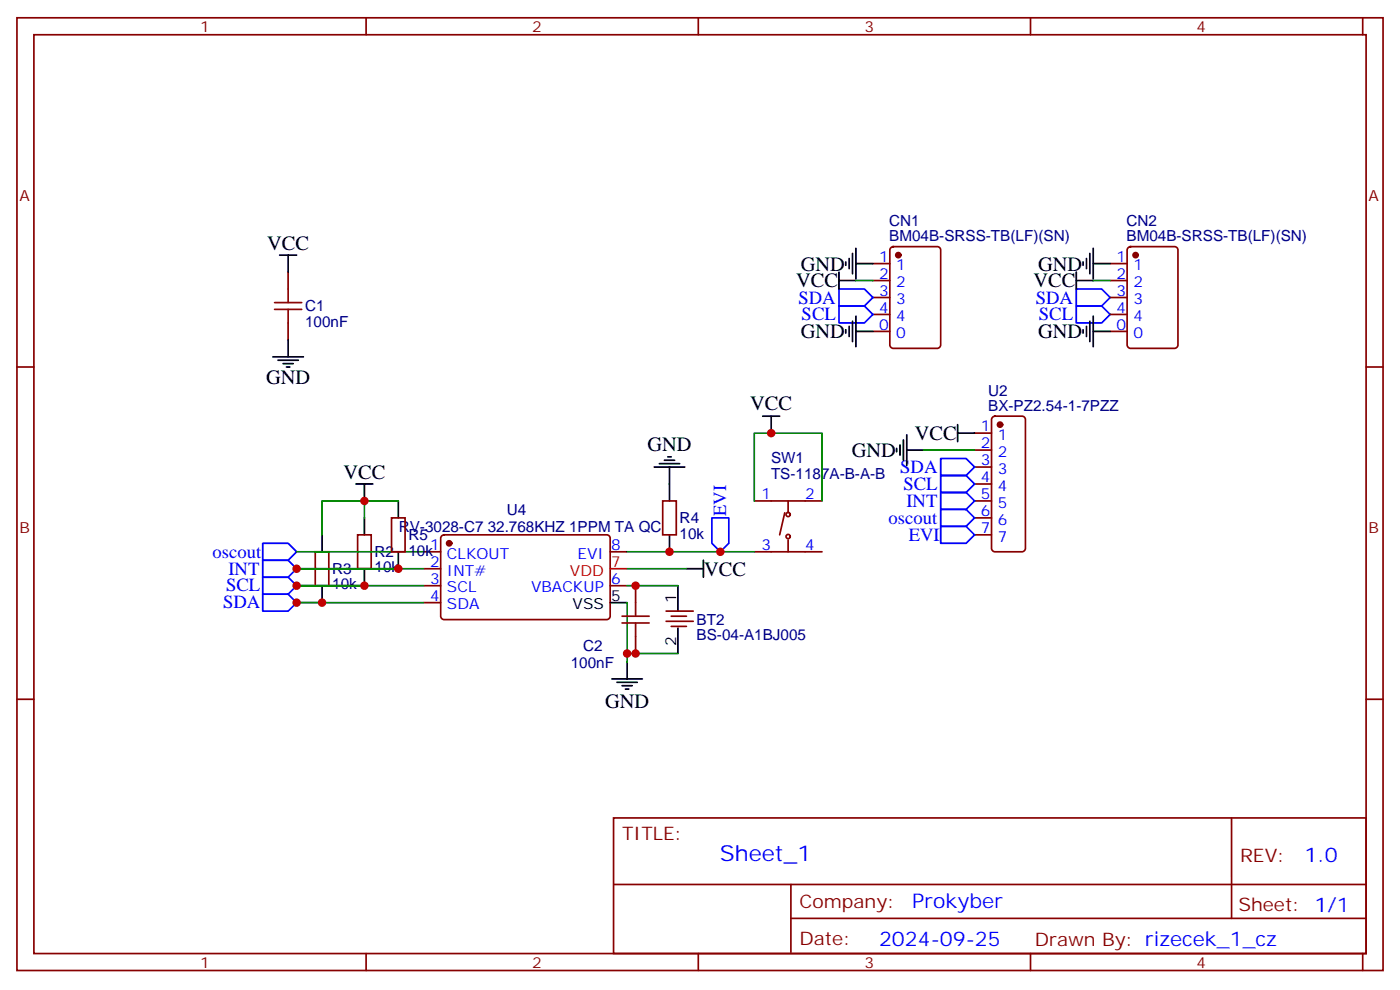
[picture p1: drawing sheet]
<svg xmlns="http://www.w3.org/2000/svg" width="291mm" height="206mm" viewBox="0 0 291 206" stroke-linecap="round" stroke-linejoin="round" font-family="sans-serif">
<g fill="none" stroke="#870000" stroke-width=".35">
<path d="M3.5 3.7h284.4v198.3h-284.4zM7.1 7.2h277.2v191.2h-277.2zM76.2 3.7v3.5M145.3 3.7v3.5M214.5 3.7v3.5M283.6 3.7v3.5M60 56.6v3.5M181.7 54.9h3.5M181.7 58.4h3.5M185.4 51.5l.5-.2h9.2a.71 .71 0 0 1 .7 .7v19.8a.76 .76 0 0 1-.7 .7h-9.2a.76 .76 0 0 1-.7-.7v-19.8zM231.1 54.9h3.5M231.1 58.4h3.5"/>
<path d="M234.8 51.5l.5-.2h9.2a.71 .71 0 0 1 .7 .7v19.8a.76 .76 0 0 1-.7 .7h-9.2a.76 .76 0 0 1-.7-.7v-19.8zM3.5 76.4h3.6M60 67.2v3.5M181.7 61.9h3.5M181.7 65.4h3.5M181.7 69h3.5M231.1 61.9h3.5M231.1 65.4h3.5M231.1 69h3.5M284.3 76.4h3.6M202.8 90.1h3.6M202.8 93.7h3.6"/>
<path d="M202.8 97.2h3.6M206.6 86.8l.5-.2h5.6a.71 .71 0 0 1 .7 .7v26.8a.76 .76 0 0 1-.7 .7h-5.6a.76 .76 0 0 1-.7-.7v-26.8zM65.6 114.8h2.8v7.1h-2.8zM74.4 111.3h2.9v7.1h-2.9zM81.5 107.8h2.8v7h-2.8zM88.2 114.8h3.5M88.2 118.4h3.5M92 111.5l.4-.2h33.9a.71 .71 0 0 1 .7 .7v16.2a.76 .76 0 0 1-.7 .7h-33.9a.76 .76 0 0 1-.7-.7v-16.2zM127 114.8h3.5M137.9 104.2h2.9v7.1h-2.9zM157 104.2h14.1M157 114.8h14.1"/>
<path d="M163.3 106.7l-1 4.6M164 104.2v2.5M164 112.4v2.4M202.8 100.7h3.6M202.8 104.2h3.6M202.8 107.8h3.6M202.8 111.3h3.6M88.2 121.9h3.5M88.2 125.4h3.5M127 121.9h3.5M132.3 121.9v3.5M132.3 132.5v3.5"/>
<path d="M138.6 129.3h5.7M138.6 127.2h5.7M139.7 130.4h3.2M139.7 128.2h3.2M3.5 145.5h3.6M284.3 145.5h3.6M127.7 170.2h156.6v28.2h-156.6zM256.3 170.2v20.9M76.2 198.4v3.6M127.7 184.1h156.5M145.3 198.4v3.6M164.6 191.1h119.6"/>
<path d="M164.6 184.1v14.1M214.5 198.4v3.6M283.6 198.4v3.6"/>
<circle cx="164" cy="111.7" r=".44"/>
<circle cx="164" cy="107.1" r=".44"/>
</g>
<g fill="none" stroke="#000" stroke-width=".35">
<path d="M58.2 53.1h3.5M60 53.1v3.5M174.6 58.4h3.6M174.6 56.6v3.5M176 54.5v.7M176.7 53.8v2.1M177.4 52.7v4.3M178.2 51.7v6.3M178.2 54.9h3.5M224 58.4h3.5M224 56.6v3.5M225.4 54.5v.7"/>
<path d="M226.1 53.8v2.1M226.8 52.7v4.3M227.5 51.7v6.3M227.5 54.9h3.6M56.8 74.3h6.3M57.9 75h4.2M58.9 75.7h2.1M59.6 76.4h.7M60 70.7v3.6M176 68.6v.7M176.7 67.9v2.1M177.4 66.9v4.2"/>
<path d="M178.2 69h3.5M178.2 65.8v6.3M225.4 68.6v.7M226.1 67.9v2.1M226.8 66.9v4.2M227.5 69h3.6M227.5 65.8v6.3M136.2 97.2h6.3M137.2 96.5h4.3M138.3 95.8h2.1M139 95.1h.7M139.3 97.2v7"/>
<path d="M158.7 86.6h3.6M160.5 86.6v3.5M186.6 93.3v.7M187.3 92.6v2.1M188 91.5v4.3M188.7 93.7h3.6M188.7 90.5v6.3M199.3 90.1h3.5M199.3 88.4v3.5M67 111.3v3.5M74.1 100.7h3.5M75.8 100.7v3.5"/>
<path d="M75.8 107.8v3.5M75.8 118.4v3.5M82.9 104.2v3.6M82.9 114.8v3.6M139.3 111.3v3.5M142.9 118.4h3.5M146.4 116.6v3.5M67 121.9v3.5M127 125.4h3.5M130.5 137.8v3.5M141.1 121.9v5.3M141.1 130.7v5.3"/>
<path d="M127.4 141.3h6.3M128.4 142h4.2M129.5 142.7h2.1M130.2 143.4h.7"/>
</g>
<path d="M57.1 63h5.7M57.1 64.4h5.7M60 60.1v2.9M60 64.4v2.8M129.5 128.2h5.6M129.5 129.6h5.6M132.3 125.4v2.8M132.3 129.6v2.9" fill="none" stroke="#a10000" stroke-width=".35"/>
<g fill="#870000" stroke="#870000" stroke-width=".35">
<circle cx="187" cy="53.1" r=".53"/>
<circle cx="208.1" cy="88.4" r=".53"/>
<circle cx="93.5" cy="113.1" r=".53"/>
<circle cx="236.4" cy="53.1" r=".53"/>
</g>
<g fill="none" stroke="#00f" stroke-width=".35">
<path d="M174.6 60.1h5.3l1.8 1.8-1.8 1.8h-5.3zM174.6 63.7h5.3l1.8 1.7-1.8 1.8h-5.3zM224 63.7h5.3l1.8 1.7-1.8 1.8h-5.3zM224 60.1h5.3l1.8 1.8-1.8 1.8h-5.3zM195.8 99h5.3l1.7 1.7-1.7 1.8h-5.3zM195.8 95.4h5.3l1.7 1.8-1.7 1.8h-5.3zM54.7 113.1h5.3l1.7 1.7-1.7 1.8h-5.3zM54.7 116.6h5.3l1.7 1.8-1.7 1.7h-5.3zM148.2 107.8h3.5v5.3l-1.8 1.7-1.7-1.7zM195.8 106h5.3l1.7 1.8-1.7 1.7h-5.3zM195.8 102.5h5.3l1.7 1.7-1.7 1.8h-5.3zM195.8 109.5h5.3l1.7 1.8-1.7 1.8h-5.3z"/>
<path d="M54.7 120.1h5.3l1.7 1.8-1.7 1.7h-5.3zM54.7 123.6h5.3l1.7 1.8-1.7 1.8h-5.3z"/>
</g>
<path d="M127 118.4h3.5" fill="none" stroke="#f00" stroke-width=".35"/>
<g fill="none" stroke="#008700" stroke-width=".35">
<path d="M178.2 58.4h3.5M227.5 58.4h3.6M192.3 93.7h10.5M61.7 114.8h26.5M61.7 118.4h26.5M75.8 104.2h-8.8v7.1M75.8 104.2v3.6M75.8 104.2h7.1M130.5 114.8h26.5M130.5 118.4h12.4M157 104.2v-14.1h14.1v14.1M61.7 125.4h26.5"/>
<path d="M61.7 121.9h26.5M130.5 121.9h10.6M130.5 125.4v12.4M130.5 136h10.6"/>
</g>
<g fill="#c00">
<circle cx="75.8" cy="121.9" r=".88"/>
<circle cx="67" cy="125.4" r=".88"/>
<circle cx="61.7" cy="121.9" r=".88"/>
<circle cx="61.7" cy="125.4" r=".88"/>
<circle cx="139.3" cy="114.8" r=".88"/>
<circle cx="75.8" cy="104.2" r=".88"/>
<circle cx="82.9" cy="118.4" r=".88"/>
<circle cx="61.7" cy="118.4" r=".88"/>
<circle cx="130.5" cy="136" r=".88"/>
<circle cx="149.9" cy="114.8" r=".88"/>
<circle cx="160.5" cy="90.1" r=".88"/>
<circle cx="132.3" cy="121.9" r=".88"/>
<circle cx="132.3" cy="136" r=".88"/>
</g>
<text font-size="4.6" fill="#00f" x="149.8" y="179.2">Sheet_1</text>
<g font-size="4.2">
<text x="55.6" y="52">VCC</text>
<text x="165.7" y="59.8">VCC</text>
<text x="166.7" y="56.3">GND</text>
<text x="215.1" y="59.8">VCC</text>
<text x="216.1" y="56.3">GND</text>
<text x="166.7" y="70.4">GND</text>
<text x="216.1" y="70.4">GND</text>
<text x="55.4" y="79.9">GND</text>
<text x="156.2" y="85.4">VCC</text>
<text x="134.8" y="93.8">GND</text>
<text x="177.3" y="95.1">GND</text>
<text x="190.4" y="91.5">VCC</text>
<text x="71.5" y="99.6">VCC</text>
<text x="146.6" y="119.8">VCC</text>
<text x="125.9" y="147.3">GND</text>
</g>
<g font-size="4.2" fill="#00f">
<text x="271.5" y="179.5">1.0</text>
<text x="189.9" y="189">Prokyber</text>
<text x="183" y="196.8">2024-09-25</text>
</g>
<g font-size="3.9" fill="#00f">
<text x="166.2" y="63.2">SDA</text>
<text x="215.6" y="63.2">SDA</text>
<text x="166.9" y="66.7">SCL</text>
<text x="216.2" y="66.7">SCL</text>
<text x="187.4" y="98.4">SDA</text>
<text x="188" y="102">SCL</text>
<text x="151.2" y="107.4" transform="rotate(-90 151.2 107.4)">EVI</text>
<text x="188.6" y="105.5">INT</text>
<text x="185" y="109">oscout</text>
<text x="189.1" y="112.5">EVI</text>
<text x="44.2" y="116">oscout</text>
<text x="47.5" y="119.6">INT</text>
<text x="47.1" y="123">SCL</text>
<text x="46.5" y="126.6">SDA</text>
</g>
<g font-size="3.9" fill="#800">
<text x="129.5" y="174.8">TITLE:</text>
<text x="258.1" y="179.5">REV:</text>
<text x="166.4" y="189">Company:</text>
<text x="257.7" y="189.6">Sheet: 1/1</text>
<text x="166.4" y="196.7">Date:</text>
<text x="215.4" y="196.8">Drawn By: rizecek_1_cz</text>
</g>
<g font-size="3.2" fill="#800">
<text x="41.6" y="6.7">1</text>
<text x="110.8" y="6.7">2</text>
<text x="179.9" y="6.7">3</text>
<text x="249.1" y="6.7">4</text>
<text x="4.1" y="41.8">A</text>
<text x="284.9" y="41.8">A</text>
<text x="4.1" y="110.9">B</text>
<text x="284.9" y="110.9">B</text>
<text x="41.6" y="201.4">1</text>
<text x="110.8" y="201.4">2</text>
<text x="179.9" y="201.4">3</text>
<text x="249.1" y="201.4">4</text>
</g>
<g font-size="3.2" fill="#000080">
<text x="185.1" y="47">CN1</text>
<text x="234.5" y="47">CN2</text>
<text x="185.1" y="50.2">BM04B-SRSS-TB(LF)(SN)</text>
<text x="234.5" y="50.2">BM04B-SRSS-TB(LF)(SN)</text>
<text x="63.5" y="64.8">C1</text>
<text x="63.5" y="68">100nF</text>
<text x="205.7" y="82.4">U2</text>
<text x="205.7" y="85.5">BX-PZ2.54-1-7PZZ</text>
<text x="160.5" y="99.6">TS-1187A-B-A-B</text>
<text x="160.5" y="96.4">SW1</text>
<text x="105.5" y="107.2">U4</text>
<text x="83" y="110.7">RV-3028-C7 32.768KHZ 1PPM TA QC</text>
<text x="85" y="112.4">R5</text>
<text x="141.5" y="112.1">10k</text>
<text x="141.5" y="108.9">R4</text>
<text x="69.1" y="119.5">R3</text>
<text x="78" y="119.1">10k</text>
<text x="78" y="116">R2</text>
<text x="85" y="115.6">10k</text>
<text x="69.1" y="122.7">10k</text>
<text x="145" y="130.1">BT2</text>
<text x="121.4" y="135.4">C2</text>
<text x="145" y="133.3">BS-04-A1BJ005</text>
<text x="118.8" y="138.9">100nF</text>
</g>
<g font-size="3.2" fill="#00f">
<text x="183" y="54.5">1</text>
<text x="183" y="58">2</text>
<text x="186.5" y="56.3">1</text>
<text x="186.5" y="59.8">2</text>
<text x="232.4" y="54.5">1</text>
<text x="232.4" y="58">2</text>
<text x="235.9" y="56.3">1</text>
<text x="235.9" y="59.8">2</text>
<text x="183" y="61.6">3</text>
<text x="183" y="65.1">4</text>
<text x="186.5" y="63.3">3</text>
<text x="232.4" y="61.6">3</text>
<text x="232.4" y="65.1">4</text>
<text x="235.9" y="63.3">3</text>
<text x="183" y="68.6">0</text>
<text x="186.5" y="66.9">4</text>
<text x="186.5" y="70.4">0</text>
<text x="232.4" y="68.6">0</text>
<text x="235.9" y="66.9">4</text>
<text x="235.9" y="70.4">0</text>
<text x="204.2" y="89.8">1</text>
<text x="204.2" y="93.3">2</text>
<text x="207.7" y="91.5">1</text>
<text x="207.7" y="95.1">2</text>
<text x="204.2" y="96.8">3</text>
<text x="204.2" y="100.4">4</text>
<text x="207.7" y="98.6">3</text>
<text x="158.5" y="103.9">1</text>
<text x="167.6" y="103.9">2</text>
<text x="204.2" y="103.9">5</text>
<text x="204.2" y="107.4">6</text>
<text x="207.7" y="102.1">4</text>
<text x="207.7" y="105.7">5</text>
<text x="204.2" y="110.9">7</text>
<text x="207.7" y="109.2">6</text>
<text x="207.7" y="112.7">7</text>
<text x="89.5" y="114.5">1</text>
<text x="89.5" y="118">2</text>
<text x="93" y="116.2">CLKOUT</text>
<text x="93" y="119.8">INT#</text>
<text x="120.2" y="116.2">EVI</text>
<text x="127.2" y="114.5">8</text>
<text x="158.5" y="114.5">3</text>
<text x="167.6" y="114.5">4</text>
<text x="89.5" y="121.5">3</text>
<text x="89.5" y="125.1">4</text>
<text x="93" y="123.3">SCL</text>
<text x="110.5" y="123.3">VBACKUP</text>
<text x="127.2" y="121.5">6</text>
<text x="93" y="126.8">SDA</text>
</g>
<g font-size="3.2" fill="#f00">
<text x="118.6" y="119.8">VDD</text>
<text x="127.2" y="118">7</text>
</g>
<g font-size="3.2">
<text x="127.2" y="125.1">5</text>
<text x="140.8" y="125.4" transform="rotate(-90 140.8 125.4)">1</text>
<text x="119.2" y="126.8">VSS</text>
<text x="140.8" y="134.5" transform="rotate(-90 140.8 134.5)">2</text>
</g>
</svg>
